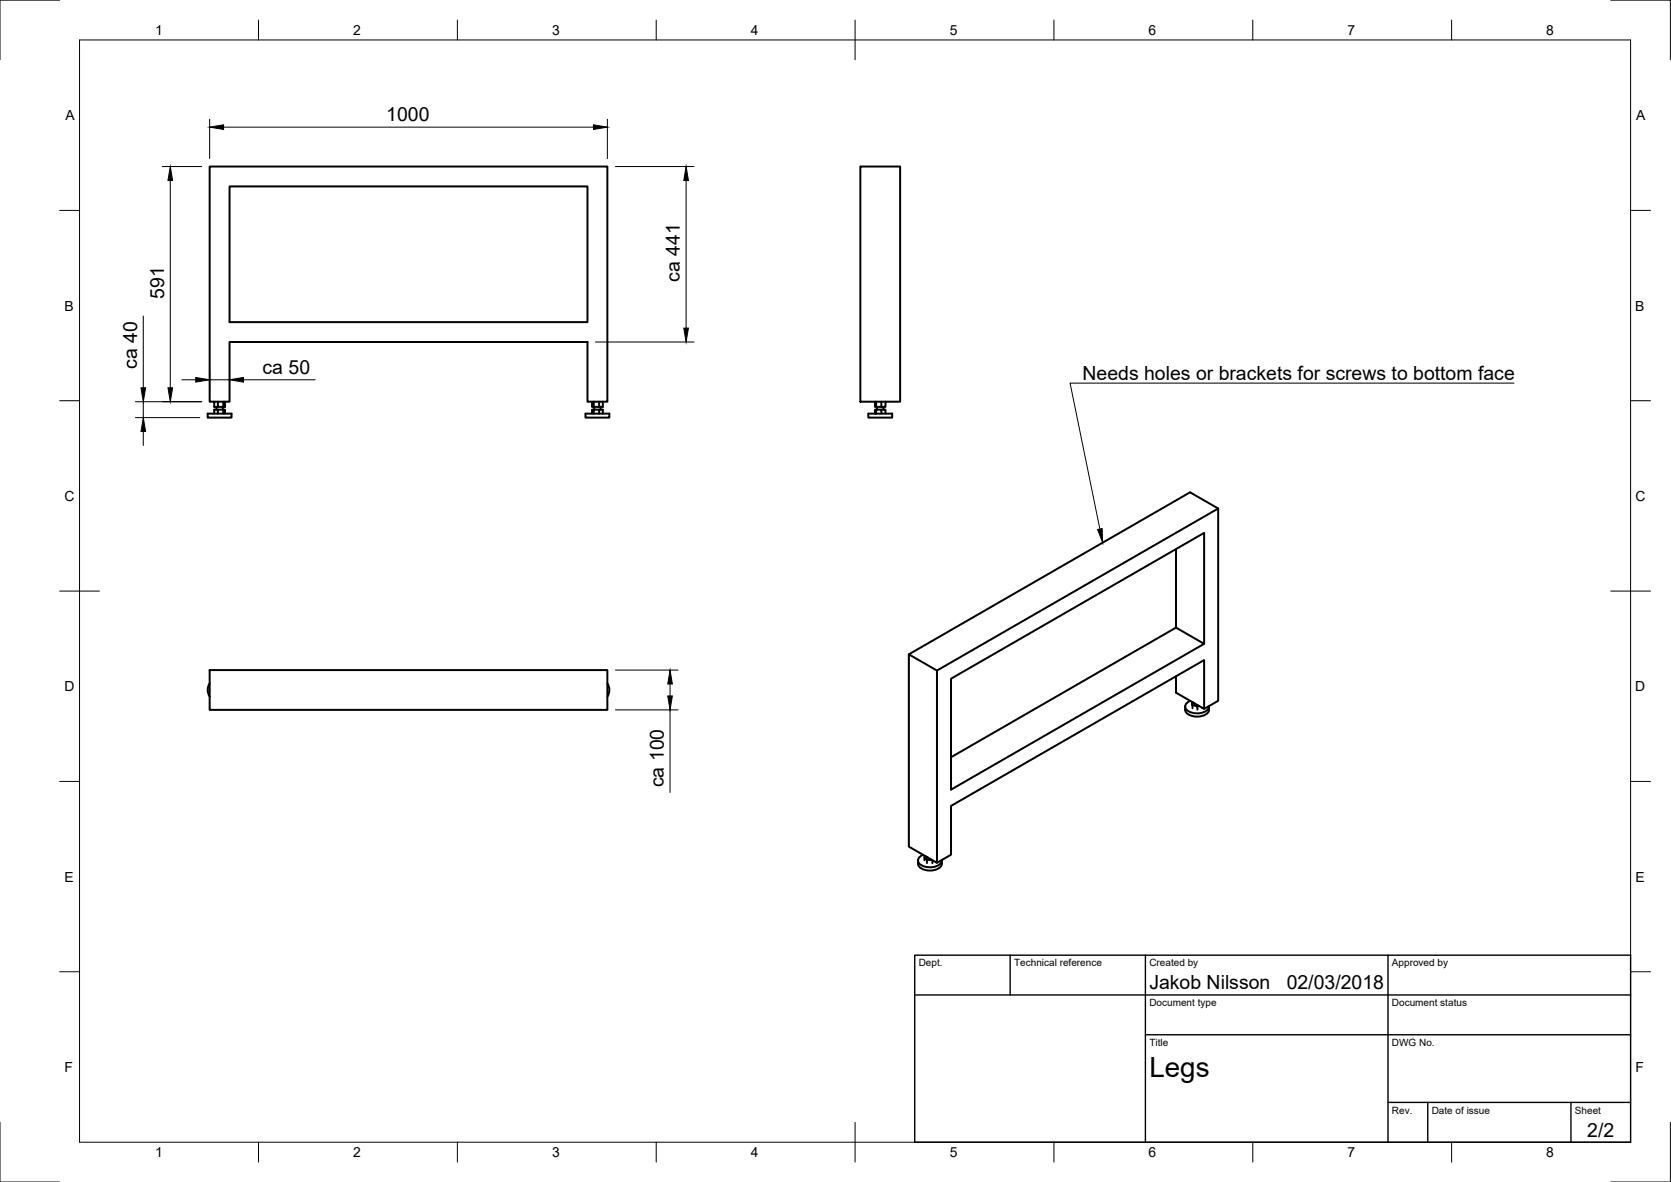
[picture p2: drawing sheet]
<svg xmlns="http://www.w3.org/2000/svg" width="420mm" height="297mm" viewBox="0 0 420 297" stroke-linecap="round" stroke-linejoin="round" font-family="sans-serif">
<!-- layer: Visible -->
<g fill="none" stroke="#000" stroke-width=".5">
<path d="M52.7 41.9h100v59.1h-5v-15h-90v15h-5zM57.7 46.9h90v34.1h-90zM216.3 41.9h10v59.1h-10zM52.2 104h6v1h-6zM53.9 101v1.3h.9M54.4 102.3v.7M54.8 101v1.3h1.3M54.8 103h-.9v1M56 102.3v.7M56.1 101v1.3h.5v-1.3M56.1 104v-1h.5v1M56.1 103h-1.3v1"/>
<path d="M147.2 104h6v1h-6zM148.9 101v1.3h.4v-1.3M148.9 104v-1h.4v1M149.3 103h1.4v1M149.4 102.3v.7M150.7 101v1.3h-1.4M150.7 103h.9v1M151 102.3v.7M151.6 101v1.3h-.9M218.3 104h6v1h-6zM220 101v1.3h.3M220.3 101v1.3h1.3v-1.3"/>
<path d="M220.3 104v-1h1.3v1M220.3 103h-.3v1M220.5 102.3v.7M221.6 103h1v1M222.1 102.3v.7M222.6 101v1.3h-1M295.7 138v19.7l7.1 4.1-63.7 36.6v-27.8l63.7-36.7v27.9M306.3 127.8l-70.7 40.7M295.7 157.7l-56.6 32.6M52.7 168.4h100v10h-100zM52.7 171.7a3 3 0 0 0 0 3.4M152.7 171.7a3 3 0 0 1 0 3.4"/>
<path d="M228.5 164.4v48.4l7.1 4 3.5-2v-12.3l63.7-36.6v12.2M295.7 170v4.1l7.1 4 3.5-2v-48.3l-7.1-4.1-70.7 40.7 7.1 4.1v48.3M298 177.5a2.09 2.09 0 0 0 2.3 2.5 2.98 2.98 0 0 0 3.7-1.6v-.9M299.3 176.1a1.4 1.4 0 0 0-1.3 1.3 1.4 1.4 0 0 0 1.1 1.5 4.3 4.3 0 0 0 4.7-.7l.2-.8M299.8 177.2v-.8v1.6M299.8 176.5v.1v-.1M299.8 177.2l1.3 .3v.8M299.8 176.6l.5 .1M300.2 176.7h.1M300.2 176.7l.3 .4 .6 .1M301.4 177.4l-.3 .1M302.2 177.8v.1"/>
<path d="M230.8 216.2a2.09 2.09 0 0 0 2.3 2.5 2.98 2.98 0 0 0 3.7-1.7v-.8M232.1 214.8a1.4 1.4 0 0 0-1.3 1.3 1.4 1.4 0 0 0 1.1 1.5 4.3 4.3 0 0 0 4.7-.7l.2-.8M232.4 216.2v-.8l.7 .7v.8M232.7 215.2l-.3 .2M232.8 215.2l.3 .3v-.1M233 215.5l.3 .3 .6 .1M233.1 215.5h.2M233.1 216.1h1.3M234.4 216.2v.7"/>
</g>
<!-- layer: Border -->
<g fill="none" stroke="#000" stroke-width=".25">
<path d="M15 0h-15v15M20 10h390v277h-390zM65 5v5M115 5v5M165 5v5M215 5v10M265 5v5M315 5v5M365 5v5M405 0h15v15M15 52.9h5M410 52.9h5"/>
<path d="M15 100.7h5M410 100.7h5M15 148.5h10M405 148.5h10M15 196.4h5M410 196.4h5M15 244.2h5M410 244.2h5M0 282v15h15M65 287v5M115 287v5M165 287v5"/>
<path d="M215 282v10M265 287v5M315 287v5M365 287v5M420 282v15h-15"/>
</g>
<!-- layer: TitleBlock -->
<path d="M230 240h180v47h-180zM230 250h180M254 240v10M288 240v47M349 240v47M288 260h122M349 277h61M359 277v10M395 277v10" fill="none" stroke="#000" stroke-width=".35"/>
<!-- layer: Dimensions -->
<g fill="none" stroke="#000" stroke-width=".25">
<path d="M52.7 30v9.8M56.2 32h93M152.7 30v9.8M40.8 41.9h9.9M42.8 45.4v52.1M154.7 41.9h19.8M172.5 45.4v37.1M36 79.4v18.1M45.7 95.4h3.5M52.7 93.4v5.6M52.7 95.4h5M57.7 93.4v5.6"/>
<path d="M61.2 95.4h18.1M149.7 86h24.8M34 101h16.7M34 105h16.2M36 101v4M36 108.5v3.4M154.7 168.4h15.8M154.7 178.4h15.8M168.5 171.9v3M168.5 178.4v20.7"/>
</g>
<path d="M52.7 32l3.5-.6v1.1zM149.2 31.4l3.5 .6-3.5 .5zM42.8 41.9l.6 3.5h-1.2zM172.5 41.9l.6 3.5h-1.2zM35.4 97.5h1.2l-.6 3.5zM42.2 97.5h1.2l-.6 3.5zM49.2 94.9l3.5 .5-3.5 .6zM57.7 95.4l3.5-.5v1.1zM171.9 82.5h1.2l-.6 3.5zM36 105l.6 3.5h-1.2zM168.5 168.4l.6 3.5h-1.2zM167.9 174.9h1.2l-.6 3.5z" fill="#000" stroke="#000" stroke-width=".25"/>
<!-- layer: Annotations -->
<path d="M276 133.1l1.1-.3 .2 3.6z" fill="#000" stroke="#000" stroke-width=".25"/>
<path d="M380.7 96.3h-111.6l7.5 36.6" fill="none" stroke="#000" stroke-width=".25"/>
<text font-size="7" x="289" y="270.5">Legs</text>
<g font-size="4.9">
<text x="97.1" y="30.4">1000</text>
<text x="171" y="70.9" transform="rotate(-90 171 70.9)">ca 441</text>
<text x="41.3" y="75.1" transform="rotate(-90 41.3 75.1)">591</text>
<text x="34.5" y="92.6" transform="rotate(-90 34.5 92.6)">ca 40</text>
<text x="66" y="93.9">ca 50</text>
<text x="272.2" y="95.6">Needs holes or brackets for screws to bottom face</text>
<text x="166.9" y="197.8" transform="rotate(-90 166.9 197.8)">ca 100</text>
<text x="289" y="248.5">Jakob Nilsson</text>
<text x="323.5" y="248.5">02/03/2018</text>
<text x="399.1" y="285.7">2/2</text>
</g>
<g font-size="3.5">
<text x="39" y="8.8">1</text>
<text x="88.8" y="8.8">2</text>
<text x="138.8" y="8.8">3</text>
<text x="188.7" y="8.8">4</text>
<text x="238.8" y="8.8">5</text>
<text x="288.7" y="8.8">6</text>
<text x="338.8" y="8.8">7</text>
<text x="388.8" y="8.8">8</text>
<text x="16.4" y="30.2">A</text>
<text x="411.4" y="30.2">A</text>
<text x="16.2" y="78">B</text>
<text x="411.2" y="78">B</text>
<text x="16.2" y="125.9">C</text>
<text x="411.2" y="125.9">C</text>
<text x="16.2" y="173.7">D</text>
<text x="411.2" y="173.7">D</text>
<text x="16.2" y="221.5">E</text>
<text x="411.2" y="221.5">E</text>
<text x="16.2" y="269.4">F</text>
<text x="411.2" y="269.4">F</text>
<text x="39" y="290.8">1</text>
<text x="88.8" y="290.8">2</text>
<text x="138.8" y="290.8">3</text>
<text x="188.7" y="290.8">4</text>
<text x="238.8" y="290.8">5</text>
<text x="288.7" y="290.8">6</text>
<text x="338.8" y="290.8">7</text>
<text x="388.8" y="290.8">8</text>
</g>
<g font-size="2.5">
<text x="231" y="242.8">Dept.</text>
<text x="255" y="242.8">Technical reference</text>
<text x="289" y="242.8">Created by</text>
<text x="350" y="242.8">Approved by</text>
<text x="289" y="252.8">Document type</text>
<text x="350" y="252.8">Document status</text>
<text x="289" y="262.8">Title</text>
<text x="350" y="262.8">DWG No.</text>
<text x="350" y="279.8">Rev.</text>
<text x="360" y="279.8">Date of issue</text>
<text x="396" y="279.8">Sheet</text>
</g>
</svg>
